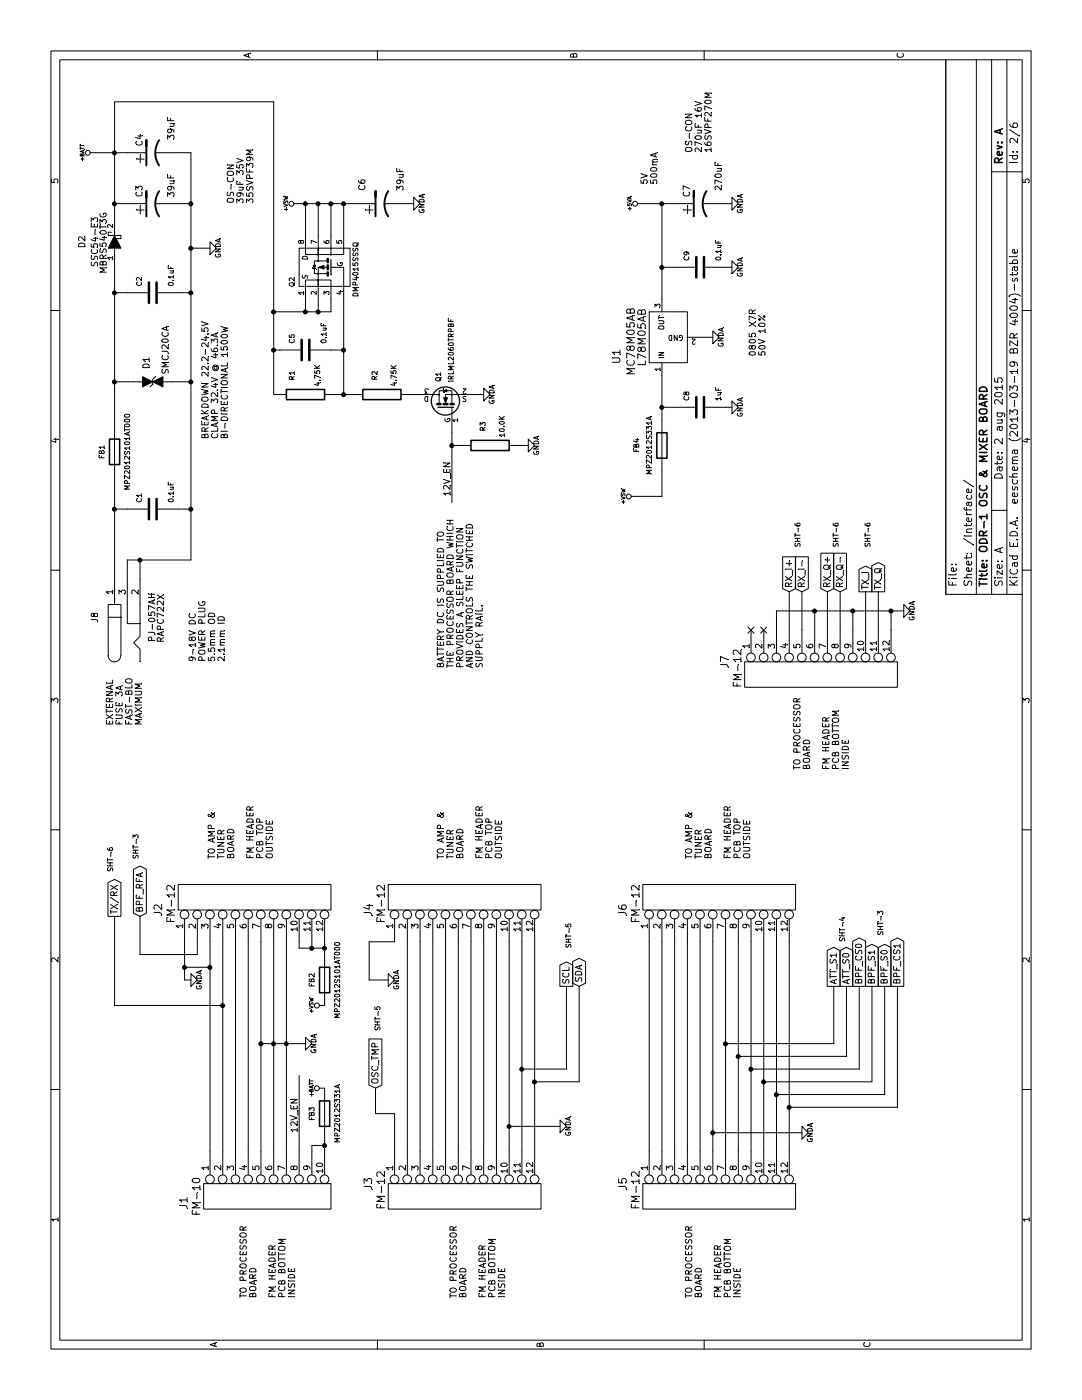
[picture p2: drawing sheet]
EESchema Schematic File Version 2  date 8/2/2015 7:43:02 AM
LIBS:power
LIBS:device
LIBS:transistors
LIBS:conn
LIBS:linear
LIBS:regul
LIBS:74xx
LIBS:cmos4000
LIBS:adc-dac
LIBS:memory
LIBS:xilinx
LIBS:microcontrollers
LIBS:dsp
LIBS:microchip
LIBS:analog_switches
LIBS:motorola
LIBS:texas
LIBS:intel
LIBS:audio
LIBS:interface
LIBS:digital-audio
LIBS:philips
LIBS:display
LIBS:cypress
LIBS:siliconi
LIBS:opto
LIBS:atmel
LIBS:contrib
LIBS:valves
LIBS:OSC_Mixer_Board-cache
EELAYER 27 0
EELAYER END
$Descr A 11000 8500
encoding utf-8
Sheet 2 6
Title "ODR-1 OSC & MIXER BOARD"
Date "2 aug 2015"
Rev "A"
Comp ""
Comment1 ""
Comment2 ""
Comment3 ""
Comment4 ""
$EndDescr
$Comp
L L78M05AB U1
U 1 1
P 8350 5250
F 0 "U1" H 8200 5650 60  0000 C CNN
F 1 "L78M05AB" H 8350 5450 60  0000 C CNN
F 2 "~" H 8350 5250 60  0000 C CNN
F 3 "~" H 8350 5250 60  0000 C CNN
	1    8350 5250
	1    0    0    -1  
$EndComp
Text Notes 8050 5000 0    60   ~ 0
MC78M05AB
$Comp
L GNDA #PWR01
U 1 1
P 8350 5600
F 0 "#PWR01" H 8350 5600 40  0001 C CNN
F 1 "GNDA" H 8350 5530 40  0000 C CNN
F 2 "~" H 8350 5600 60  0000 C CNN
F 3 "~" H 8350 5600 60  0000 C CNN
	1    8350 5600
	1    0    0    -1  
$EndComp
$Comp
L C C9
U 1 1
P 8900 5500
F 0 "C9" H 8950 5600 40  0000 L CNN
F 1 "0.1uF" H 8950 5350 40  0000 L CNN
F 2 "~" H 8938 5350 30  0000 C CNN
F 3 "~" H 8900 5500 60  0000 C CNN
	1    8900 5500
	1    0    0    -1  
$EndComp
$Comp
L C C8
U 1 1
P 7800 5500
F 0 "C8" H 7850 5600 40  0000 L CNN
F 1 "1uF" H 7850 5350 40  0000 L CNN
F 2 "~" H 7838 5350 30  0000 C CNN
F 3 "~" H 7800 5500 60  0000 C CNN
	1    7800 5500
	1    0    0    -1  
$EndComp
$Comp
L +5VA #PWR02
U 1 1
P 9400 5050
F 0 "#PWR02" H 9400 5180 20  0001 C CNN
F 1 "+5VA" H 9400 5150 30  0000 C CNN
F 2 "~" H 9400 5050 60  0000 C CNN
F 3 "~" H 9400 5050 60  0000 C CNN
	1    9400 5050
	1    0    0    -1  
$EndComp
$Comp
L GNDA #PWR03
U 1 1
P 8900 5750
F 0 "#PWR03" H 8900 5750 40  0001 C CNN
F 1 "GNDA" H 8900 5680 40  0000 C CNN
F 2 "~" H 8900 5750 60  0000 C CNN
F 3 "~" H 8900 5750 60  0000 C CNN
	1    8900 5750
	1    0    0    -1  
$EndComp
$Comp
L GNDA #PWR04
U 1 1
P 7800 5750
F 0 "#PWR04" H 7800 5750 40  0001 C CNN
F 1 "GNDA" H 7800 5680 40  0000 C CNN
F 2 "~" H 7800 5750 60  0000 C CNN
F 3 "~" H 7800 5750 60  0000 C CNN
	1    7800 5750
	1    0    0    -1  
$EndComp
Text GLabel 6350 6200 2    50   Input ~ 0
RX_I+
Text GLabel 6350 6300 2    50   Input ~ 0
RX_I-
Text GLabel 6350 6500 2    50   Input ~ 0
RX_Q+
Text GLabel 6350 6600 2    50   Input ~ 0
RX_Q-
Text GLabel 6350 6800 2    50   Output ~ 0
TX_I
Text GLabel 6350 6900 2    50   Output ~ 0
TX_Q
Text Notes 6700 6300 0    40   ~ 0
SHT-6
Text Notes 6700 6850 0    40   ~ 0
SHT-6
$Comp
L GNDA #PWR05
U 1 1
P 6200 7100
F 0 "#PWR05" H 6200 7100 40  0001 C CNN
F 1 "GNDA" H 6200 7030 40  0000 C CNN
F 2 "~" H 6200 7100 60  0000 C CNN
F 3 "~" H 6200 7100 60  0000 C CNN
	1    6200 7100
	1    0    0    -1  
$EndComp
Text Notes 6700 6600 0    40   ~ 0
SHT-6
$Comp
L GNDA #PWR06
U 1 1
P 9050 1650
F 0 "#PWR06" H 9050 1650 40  0001 C CNN
F 1 "GNDA" H 9050 1580 40  0000 C CNN
F 2 "~" H 9050 1650 60  0000 C CNN
F 3 "~" H 9050 1650 60  0000 C CNN
	1    9050 1650
	1    0    0    -1  
$EndComp
$Comp
L C C1
U 1 1
P 7000 1200
F 0 "C1" H 7050 1300 40  0000 L CNN
F 1 "0.1uF" H 7050 1050 40  0000 L CNN
F 2 "~" H 7038 1050 30  0000 C CNN
F 3 "~" H 7000 1200 60  0000 C CNN
	1    7000 1200
	1    0    0    -1  
$EndComp
$Comp
L C C2
U 1 1
P 8700 1200
F 0 "C2" H 8750 1300 40  0000 L CNN
F 1 "0.1uF" H 8750 1050 40  0000 L CNN
F 2 "~" H 8738 1050 30  0000 C CNN
F 3 "~" H 8700 1200 60  0000 C CNN
	1    8700 1200
	1    0    0    -1  
$EndComp
$Comp
L DIODESCH D2
U 1 1
P 9100 900
F 0 "D2" H 9100 1150 50  0000 C CNN
F 1 "SSC54-E3" H 9100 1050 50  0000 C CNN
F 2 "~" H 9100 900 60  0000 C CNN
F 3 "~" H 9100 900 60  0000 C CNN
	1    9100 900 
	1    0    0    -1  
$EndComp
$Comp
L CP1 C3
U 1 1
P 9400 1200
F 0 "C3" H 9450 1300 50  0000 L CNN
F 1 "39uF" H 9450 1050 50  0000 L CNN
F 2 "~" H 9400 1200 60  0000 C CNN
F 3 "~" H 9400 1200 60  0000 C CNN
	1    9400 1200
	1    0    0    -1  
$EndComp
$Comp
L CP1 C4
U 1 1
P 9800 1200
F 0 "C4" H 9850 1300 50  0000 L CNN
F 1 "39uF" H 9900 1050 50  0000 L CNN
F 2 "~" H 9800 1200 60  0000 C CNN
F 3 "~" H 9800 1200 60  0000 C CNN
	1    9800 1200
	1    0    0    -1  
$EndComp
$Comp
L BEAD FB1
U 1 1
P 7450 900
F 0 "FB1" V 7550 900 40  0000 C CNN
F 1 "MPZ2012S101AT000" V 7350 900 40  0000 C CNN
F 2 "~" V 7380 950 30  0000 C CNN
F 3 "~" H 7450 950 30  0000 C CNN
	1    7450 900 
	0    -1   -1   0   
$EndComp
Text GLabel 3800 900  2    50   Output ~ 0
TX/RX
Text Notes 4150 900  0    40   ~ 0
SHT-6
Text GLabel 3250 4450 2    50   Output ~ 0
SCL
Text GLabel 3250 4550 2    50   BiDi ~ 0
SDA
Text GLabel 2450 2950 2    50   Input ~ 0
OSC_TMP
Text Notes 2900 3000 0    40   ~ 0
SHT-5
Text Notes 3550 4500 0    40   ~ 0
SHT-5
Text GLabel 3800 1100 2    50   BiDi ~ 0
BPF_RFA
Text Notes 4250 1100 0    40   ~ 0
SHT-3
Text GLabel 3250 6750 2    50   Output ~ 0
BPF_CS0
Text GLabel 3250 7050 2    50   Output ~ 0
BPF_CS1
Text GLabel 3250 6950 2    50   Output ~ 0
BPF_S0
Text GLabel 3250 6850 2    50   Output ~ 0
BPF_S1
Text Notes 3650 6950 0    40   ~ 0
SHT-3
Text GLabel 3250 6650 2    50   Output ~ 0
ATT_S0
Text GLabel 3250 6550 2    50   Output ~ 0
ATT_S1
Text Notes 3600 6650 0    40   ~ 0
SHT-4
$Comp
L GNDA #PWR07
U 1 1
P 2100 6300
F 0 "#PWR07" H 2100 6300 40  0001 C CNN
F 1 "GNDA" H 2100 6230 40  0000 C CNN
F 2 "~" H 2100 6300 60  0000 C CNN
F 3 "~" H 2100 6300 60  0000 C CNN
	1    2100 6300
	1    0    0    -1  
$EndComp
Text Notes 800  1950 0    50   ~ 0
TO PROCESSOR\nBOARD\n\nFM HEADER\nPCB BOTTOM\nINSIDE
Text Notes 4250 1700 0    50   ~ 0
TO AMP &\nTUNER\nBOARD\n\nFM HEADER\nPCB TOP\nOUTSIDE
$Comp
L BEAD FB2
U 1 1
P 3300 2550
F 0 "FB2" V 3400 2550 40  0000 C CNN
F 1 "MPZ2012S101AT000" V 3200 2550 40  0000 C CNN
F 2 "~" V 3230 2600 30  0000 C CNN
F 3 "~" H 3300 2600 30  0000 C CNN
	1    3300 2550
	0    -1   -1   0   
$EndComp
$Comp
L BEAD FB3
U 1 1
P 2250 2550
F 0 "FB3" V 2350 2550 40  0000 C CNN
F 1 "MPZ2012S331A" V 2150 2550 40  0000 C CNN
F 2 "~" V 2180 2600 30  0000 C CNN
F 3 "~" H 2250 2600 30  0000 C CNN
	1    2250 2550
	0    -1   -1   0   
$EndComp
$Comp
L GNDA #PWR08
U 1 1
P 2800 2400
F 0 "#PWR08" H 2800 2400 40  0001 C CNN
F 1 "GNDA" H 2800 2330 40  0000 C CNN
F 2 "~" H 2800 2400 60  0000 C CNN
F 3 "~" H 2800 2400 60  0000 C CNN
	1    2800 2400
	1    0    0    -1  
$EndComp
Text Notes 800  3600 0    50   ~ 0
TO PROCESSOR\nBOARD\n\nFM HEADER\nPCB BOTTOM\nINSIDE
Text Notes 800  5450 0    50   ~ 0
TO PROCESSOR\nBOARD\n\nFM HEADER\nPCB BOTTOM\nINSIDE
Text Notes 4250 3500 0    50   ~ 0
TO AMP &\nTUNER\nBOARD\n\nFM HEADER\nPCB TOP\nOUTSIDE
$Comp
L CONN_12 J2
U 1 1
P 3950 2000
F 0 "J2" H 3850 2750 60  0000 C CNN
F 1 "FM-12" H 3900 2650 60  0000 C CNN
F 2 "~" H 3950 2000 60  0000 C CNN
F 3 "~" H 3950 2000 60  0000 C CNN
	1    3950 2000
	1    0    0    -1  
$EndComp
$Comp
L CONN_12 J3
U 1 1
P 1600 3650
F 0 "J3" H 1500 4400 60  0000 C CNN
F 1 "FM-12" H 1550 4300 60  0000 C CNN
F 2 "~" H 1600 3650 60  0000 C CNN
F 3 "~" H 1600 3650 60  0000 C CNN
	1    1600 3650
	-1   0    0    -1  
$EndComp
$Comp
L CONN_12 J4
U 1 1
P 3950 3650
F 0 "J4" H 3850 4400 60  0000 C CNN
F 1 "FM-12" H 3900 4300 60  0000 C CNN
F 2 "~" H 3950 3650 60  0000 C CNN
F 3 "~" H 3950 3650 60  0000 C CNN
	1    3950 3650
	1    0    0    -1  
$EndComp
$Comp
L CONN_12 J5
U 1 1
P 1600 5650
F 0 "J5" H 1500 6400 60  0000 C CNN
F 1 "FM-12" H 1550 6300 60  0000 C CNN
F 2 "~" H 1600 5650 60  0000 C CNN
F 3 "~" H 1600 5650 60  0000 C CNN
	1    1600 5650
	-1   0    0    -1  
$EndComp
$Comp
L CONN_12 J7
U 1 1
P 5700 6450
F 0 "J7" H 5600 7200 60  0000 C CNN
F 1 "FM-12" H 5650 7100 60  0000 C CNN
F 2 "~" H 5700 6450 60  0000 C CNN
F 3 "~" H 5700 6450 60  0000 C CNN
	1    5700 6450
	-1   0    0    -1  
$EndComp
NoConn ~ 6050 6000
NoConn ~ 6050 5900
Text Notes 4950 6300 0    50   ~ 0
TO PROCESSOR\nBOARD\n\nFM HEADER\nPCB BOTTOM\nINSIDE
Text Label 2100 2350 0    50   ~ 0
12V_EN
Text Notes 5800 1550 0    50   ~ 0
9-18V DC\nPOWER PLUG\n5.5mm OD\n2.1mm ID
$Comp
L IRLML2060TRPBF Q1
U 1 1
P 7800 3500
F 0 "Q1" H 8000 3550 40  0000 L CNN
F 1 "IRLML2060TRPBF" H 8500 3450 40  0000 R CNN
F 2 "SOT-23" H 7670 3602 29  0001 C CNN
F 3 "~" H 7800 3500 60  0000 C CNN
	1    7800 3500
	1    0    0    -1  
$EndComp
$Comp
L DMP4015SSSQ Q2
U 1 1
P 8900 2550
F 0 "Q2" H 8825 2800 40  0000 R CNN
F 1 "DMP4015SSSQ" H 9100 2300 40  0000 R CNN
F 2 "SO-8" H 9000 2800 29  0001 C CNN
F 3 "~" V 8900 2500 60  0000 C CNN
	1    8900 2550
	1    0    0    -1  
$EndComp
$Comp
L R R3
U 1 1
P 7500 3850
F 0 "R3" H 7650 3900 40  0000 C CNN
F 1 "10.0K" H 7650 3750 40  0000 C CNN
F 2 "~" V 7430 3850 30  0000 C CNN
F 3 "~" H 7500 3850 30  0000 C CNN
	1    7500 3850
	1    0    0    -1  
$EndComp
$Comp
L GNDA #PWR09
U 1 1
P 7900 3800
F 0 "#PWR09" H 7900 3800 40  0001 C CNN
F 1 "GNDA" H 7900 3730 40  0000 C CNN
F 2 "~" H 7900 3800 60  0000 C CNN
F 3 "~" H 7900 3800 60  0000 C CNN
	1    7900 3800
	1    0    0    -1  
$EndComp
$Comp
L GNDA #PWR010
U 1 1
P 7500 4150
F 0 "#PWR010" H 7500 4150 40  0001 C CNN
F 1 "GNDA" H 7500 4080 40  0000 C CNN
F 2 "~" H 7500 4150 60  0000 C CNN
F 3 "~" H 7500 4150 60  0000 C CNN
	1    7500 4150
	1    0    0    -1  
$EndComp
Text Label 7100 3550 0    50   ~ 0
12V_EN
Wire Wire Line
	8350 5600 8350 5500
Wire Wire Line
	8650 5200 9400 5200
Connection ~ 8900 5200
Wire Wire Line
	7800 5750 7800 5700
Wire Wire Line
	8900 5750 8900 5700
Wire Wire Line
	7800 5200 7800 5300
Wire Wire Line
	7700 5200 8050 5200
Wire Wire Line
	6050 6200 6350 6200
Wire Wire Line
	6050 6300 6350 6300
Wire Wire Line
	6050 6500 6350 6500
Wire Wire Line
	6050 6600 6350 6600
Wire Wire Line
	6050 6800 6350 6800
Wire Wire Line
	6050 6900 6350 6900
Wire Wire Line
	6050 6100 6200 6100
Wire Wire Line
	6200 6100 6200 7100
Wire Wire Line
	6050 6400 6200 6400
Connection ~ 6200 6400
Wire Wire Line
	6050 6700 6200 6700
Connection ~ 6200 6700
Wire Wire Line
	6050 7000 6200 7000
Connection ~ 6200 7000
Wire Wire Line
	6450 900  7250 900 
Wire Wire Line
	7000 900  7000 1000
Wire Wire Line
	7000 1400 7000 1500
Wire Wire Line
	6600 1500 9800 1500
Wire Wire Line
	9400 900  9400 1000
Wire Wire Line
	9300 900  10200 900 
Wire Wire Line
	9800 750  9800 1000
Connection ~ 9400 900 
Wire Wire Line
	8700 900  8700 1000
Connection ~ 8700 900 
Wire Wire Line
	8700 1500 8700 1400
Wire Wire Line
	9400 1500 9400 1400
Connection ~ 8700 1500
Wire Wire Line
	9800 1500 9800 1400
Connection ~ 9400 1500
Wire Wire Line
	7650 900  8900 900 
Wire Wire Line
	9050 1650 9050 1500
Connection ~ 9050 1500
Connection ~ 7000 900 
Connection ~ 7000 1500
Wire Wire Line
	1950 3500 3600 3500
Wire Wire Line
	1950 3600 3600 3600
Wire Wire Line
	1950 3700 3600 3700
Wire Wire Line
	1950 3800 3600 3800
Wire Wire Line
	1950 3900 3600 3900
Wire Wire Line
	1950 4000 3600 4000
Wire Wire Line
	1950 4100 3600 4100
Wire Wire Line
	1950 4200 3600 4200
Wire Wire Line
	1950 5300 3600 5300
Wire Wire Line
	1950 6200 3600 6200
Wire Wire Line
	2800 6550 3250 6550
Wire Wire Line
	2700 6650 3250 6650
Wire Wire Line
	2600 6750 3250 6750
Wire Wire Line
	2500 6850 3250 6850
Wire Wire Line
	2300 7050 3250 7050
Wire Wire Line
	1950 3400 3600 3400
Wire Wire Line
	1950 3300 3600 3300
Wire Wire Line
	1950 3200 3600 3200
Wire Wire Line
	1950 2350 2550 2350
Connection ~ 9800 900 
Connection ~ 7800 5200
Wire Wire Line
	8550 2600 8650 2600
Wire Wire Line
	8550 2150 8550 2600
Wire Wire Line
	8550 2400 8650 2400
Wire Wire Line
	8650 2500 8550 2500
Connection ~ 8550 2500
Connection ~ 8550 2400
Wire Wire Line
	7900 3800 7900 3700
Wire Wire Line
	7500 4150 7500 4100
Wire Wire Line
	7500 3600 7500 3550
Wire Wire Line
	7050 3550 7600 3550
Wire Wire Line
	7900 3300 7900 3250
Connection ~ 7500 3550
Connection ~ 8250 2700
Wire Wire Line
	7900 2650 7900 2750
Connection ~ 7900 2700
Wire Wire Line
	7900 2700 8650 2700
Wire Wire Line
	8250 2700 8250 2600
$Comp
L R R1
U 1 1
P 7900 2400
F 0 "R1" H 8050 2500 40  0000 C CNN
F 1 "4.75K" H 8050 2300 40  0000 C CNN
F 2 "~" V 7830 2400 30  0000 C CNN
F 3 "~" H 7900 2400 30  0000 C CNN
	1    7900 2400
	1    0    0    -1  
$EndComp
$Comp
L R R2
U 1 1
P 7900 3000
F 0 "R2" H 8050 3050 40  0000 C CNN
F 1 "4.75K" H 8050 2900 40  0000 C CNN
F 2 "~" V 7830 3000 30  0000 C CNN
F 3 "~" H 7900 3000 30  0000 C CNN
	1    7900 3000
	1    0    0    -1  
$EndComp
$Comp
L C C5
U 1 1
P 8250 2400
F 0 "C5" H 8300 2500 40  0000 L CNN
F 1 "0.1uF" H 8300 2250 40  0000 L CNN
F 2 "~" H 8288 2250 30  0000 C CNN
F 3 "~" H 8250 2400 60  0000 C CNN
	1    8250 2400
	1    0    0    -1  
$EndComp
Wire Wire Line
	7900 2150 10200 2150
Wire Wire Line
	8250 2200 8250 2150
Connection ~ 8250 2150
$Comp
L CP1 C6
U 1 1
P 9400 3000
F 0 "C6" H 9500 3150 50  0000 L CNN
F 1 "39uF" H 9500 2850 50  0000 L CNN
F 2 "~" H 9400 3000 60  0000 C CNN
F 3 "~" H 9400 3000 60  0000 C CNN
	1    9400 3000
	1    0    0    -1  
$EndComp
$Comp
L CP1 C7
U 1 1
P 9400 5500
F 0 "C7" H 9450 5600 50  0000 L CNN
F 1 "270uF" H 9500 5350 50  0000 L CNN
F 2 "~" H 9400 5500 60  0000 C CNN
F 3 "~" H 9400 5500 60  0000 C CNN
	1    9400 5500
	1    0    0    -1  
$EndComp
Wire Wire Line
	9400 2350 9400 2800
Wire Wire Line
	9150 2500 9400 2500
Connection ~ 9400 2500
Wire Wire Line
	9150 2600 9400 2600
Connection ~ 9400 2600
Connection ~ 9400 2700
Wire Wire Line
	9400 2400 9150 2400
$Comp
L GNDA #PWR011
U 1 1
P 9400 3250
F 0 "#PWR011" H 9400 3250 40  0001 C CNN
F 1 "GNDA" H 9400 3180 40  0000 C CNN
F 2 "~" H 9400 3250 60  0000 C CNN
F 3 "~" H 9400 3250 60  0000 C CNN
	1    9400 3250
	1    0    0    -1  
$EndComp
Wire Wire Line
	9400 3200 9400 3250
Wire Wire Line
	10200 2150 10200 900 
Connection ~ 8550 2150
Text Notes 5750 3500 0    50   ~ 0
BATTERY DC IS SUPPLIED TO\nTHE PROCESSOR BOARD WHICH\nPROVIDES A SLEEP FUNCTION\nAND CONTROLS THE SWITCHED\nSUPPLY RAIL.\n
$Comp
L +BATT #PWR012
U 1 1
P 9800 750
F 0 "#PWR012" H 9800 700 20  0001 C CNN
F 1 "+BATT" H 9800 850 30  0000 C CNN
F 2 "~" H 9800 750 60  0000 C CNN
F 3 "~" H 9800 750 60  0000 C CNN
	1    9800 750 
	1    0    0    -1  
$EndComp
$Comp
L +BATT #PWR013
U 1 1
P 2450 2550
F 0 "#PWR013" H 2450 2500 20  0001 C CNN
F 1 "+BATT" H 2450 2650 30  0000 C CNN
F 2 "~" H 2450 2550 60  0000 C CNN
F 3 "~" H 2450 2550 60  0000 C CNN
	1    2450 2550
	1    0    0    -1  
$EndComp
$Comp
L SMCJ18CA D1
U 1 1
P 8000 1200
F 0 "D1" V 8050 1050 50  0000 C CNN
F 1 "SMCJ20CA" V 7900 950 50  0000 C CNN
F 2 "~" H 7960 1200 60  0000 C CNN
F 3 "~" H 7960 1200 60  0000 C CNN
	1    8000 1200
	0    -1   -1   0   
$EndComp
Wire Wire Line
	8000 1050 8000 900 
Connection ~ 8000 900 
Wire Wire Line
	8000 1350 8000 1500
Connection ~ 8000 1500
$Comp
L BARREL_JACK J8
U 1 1
P 6150 1000
F 0 "J8" H 6150 1250 50  0000 C CNN
F 1 "PJ-057AH" H 6150 800 50  0000 C CNN
F 2 "~" H 6150 1000 60  0000 C CNN
F 3 "~" H 6150 1000 60  0000 C CNN
	1    6150 1000
	1    0    0    -1  
$EndComp
Wire Wire Line
	6450 1000 6600 1000
Wire Wire Line
	6600 1000 6600 1500
Wire Wire Line
	6600 1100 6450 1100
Connection ~ 6600 1100
Text Notes 5950 1300 0    50   ~ 0
RAPC722X
$Comp
L BEAD FB4
U 1 1
P 7500 5200
F 0 "FB4" V 7700 5200 40  0000 C CNN
F 1 "MPZ2012S331A" V 7600 5200 40  0000 C CNN
F 2 "~" V 7430 5250 30  0000 C CNN
F 3 "~" H 7500 5250 30  0000 C CNN
	1    7500 5200
	0    -1   -1   0   
$EndComp
Wire Wire Line
	7300 5200 7100 5200
Wire Wire Line
	7100 5200 7100 5000
Text Notes 8850 850  0    50   ~ 0
MBRS540T3G
$Comp
L CONN_10 J1
U 1 1
P 1600 2100
F 0 "J1" H 1650 2750 60  0000 C CNN
F 1 "FM-10" H 1600 2650 60  0000 C CNN
F 2 "~" H 1600 2100 60  0000 C CNN
F 3 "~" H 1600 2100 60  0000 C CNN
	1    1600 2100
	-1   0    0    -1  
$EndComp
$Comp
L GNDA #PWR014
U 1 1
P 3300 1500
F 0 "#PWR014" H 3300 1500 40  0001 C CNN
F 1 "GNDA" H 3300 1430 40  0000 C CNN
F 2 "~" H 3300 1500 60  0000 C CNN
F 3 "~" H 3300 1500 60  0000 C CNN
	1    3300 1500
	1    0    0    -1  
$EndComp
Wire Wire Line
	3600 2350 3550 2350
Wire Wire Line
	3550 2350 3550 2550
Wire Wire Line
	3600 2450 3550 2450
Connection ~ 3550 2450
Connection ~ 3550 2550
Wire Wire Line
	1950 2450 2000 2450
Wire Wire Line
	2000 2450 2000 2550
Wire Wire Line
	1950 2550 2050 2550
Connection ~ 2000 2550
Wire Wire Line
	3500 2550 3600 2550
Wire Wire Line
	1950 2250 3600 2250
Wire Wire Line
	1950 2150 3600 2150
Wire Wire Line
	1950 2050 3600 2050
Wire Wire Line
	2800 2050 2800 2400
Connection ~ 2800 2250
Connection ~ 2800 2150
Connection ~ 2800 2050
Wire Wire Line
	1950 1950 3600 1950
Wire Wire Line
	1950 1850 3600 1850
Wire Wire Line
	1950 1750 3600 1750
Wire Wire Line
	1950 1650 3600 1650
Wire Wire Line
	3800 1100 3500 1100
Wire Wire Line
	3500 1100 3500 1550
Wire Wire Line
	3500 1550 3600 1550
Wire Wire Line
	3300 1450 3600 1450
Wire Wire Line
	3400 1450 3400 1650
Connection ~ 3400 1650
Wire Wire Line
	3300 1500 3300 1450
Connection ~ 3400 1450
Wire Wire Line
	3100 1750 3100 900 
Wire Wire Line
	3100 900  3800 900 
Connection ~ 3100 1750
Text Notes 9400 1850 0    50   ~ 0
OS-CON\n39uF 35V\n35SVPF39M
Text Notes 8200 5950 0    50   ~ 0
0805 X7R\n50V 10%
Text Notes 9550 5100 0    50   ~ 0
5V\n500mA
Text Notes 7550 1650 0    50   ~ 0
BREAKDOWN 22.2-24.5V\nCLAMP 32.4V @ 46.3A\nBI-DIRECTIONAL 1500W
Text Notes 5300 900  0    50   ~ 0
EXTERNAL\nFUSE 3A\nFAST-BLO\nMAXIMUM
$Comp
L +VSW #PWR015
U 1 1
P 9400 2350
F 0 "#PWR015" H 9400 2300 20  0001 C CNN
F 1 "+VSW" H 9400 2450 30  0000 C CNN
F 2 "~" H 9400 2350 60  0000 C CNN
F 3 "~" H 9400 2350 60  0000 C CNN
	1    9400 2350
	1    0    0    -1  
$EndComp
$Comp
L +VSW #PWR016
U 1 1
P 7100 5000
F 0 "#PWR016" H 7100 4950 20  0001 C CNN
F 1 "+VSW" H 7100 5100 30  0000 C CNN
F 2 "~" H 7100 5000 60  0000 C CNN
F 3 "~" H 7100 5000 60  0000 C CNN
	1    7100 5000
	1    0    0    -1  
$EndComp
$Comp
L +VSW #PWR017
U 1 1
P 3100 2550
F 0 "#PWR017" H 3100 2500 20  0001 C CNN
F 1 "+VSW" H 3100 2650 30  0000 C CNN
F 2 "~" H 3100 2550 60  0000 C CNN
F 3 "~" H 3100 2550 60  0000 C CNN
	1    3100 2550
	1    0    0    -1  
$EndComp
$Comp
L GNDA #PWR018
U 1 1
P 9400 5750
F 0 "#PWR018" H 9400 5750 40  0001 C CNN
F 1 "GNDA" H 9400 5680 40  0000 C CNN
F 2 "~" H 9400 5750 60  0000 C CNN
F 3 "~" H 9400 5750 60  0000 C CNN
	1    9400 5750
	1    0    0    -1  
$EndComp
Wire Wire Line
	9400 5050 9400 5300
Connection ~ 9400 5200
Wire Wire Line
	8900 5200 8900 5300
Wire Wire Line
	9400 5700 9400 5750
Text Notes 9800 5450 0    50   ~ 0
OS-CON\n270uF 16V\n16SVPF270M
Connection ~ 9400 2400
Wire Wire Line
	9150 2700 9400 2700
$Comp
L CONN_12 J6
U 1 1
P 3950 5650
F 0 "J6" H 3850 6400 60  0000 C CNN
F 1 "FM-12" H 3900 6300 60  0000 C CNN
F 2 "~" H 3950 5650 60  0000 C CNN
F 3 "~" H 3950 5650 60  0000 C CNN
	1    3950 5650
	1    0    0    -1  
$EndComp
Wire Wire Line
	1950 5400 3600 5400
Wire Wire Line
	1950 5500 3600 5500
Wire Wire Line
	1950 5600 3600 5600
Wire Wire Line
	1950 5700 3600 5700
Wire Wire Line
	1950 5800 3600 5800
Wire Wire Line
	1950 5900 3600 5900
Wire Wire Line
	1950 6100 3600 6100
Text Notes 4250 5450 0    50   ~ 0
TO AMP &\nTUNER\nBOARD\n\nFM HEADER\nPCB TOP\nOUTSIDE
Wire Wire Line
	1950 5200 3600 5200
Wire Wire Line
	1950 6000 3600 6000
Wire Wire Line
	2300 7050 2300 6200
Connection ~ 2300 6200
Wire Wire Line
	2400 6950 2400 6100
Connection ~ 2400 6100
Wire Wire Line
	2500 6850 2500 6000
Connection ~ 2500 6000
Wire Wire Line
	2600 6750 2600 5900
Connection ~ 2600 5900
Wire Wire Line
	2700 6650 2700 5800
Connection ~ 2700 5800
Wire Wire Line
	2800 6550 2800 5700
Connection ~ 2800 5700
Wire Wire Line
	3250 6950 2400 6950
Wire Wire Line
	2450 2950 2250 2950
Wire Wire Line
	2250 2950 2250 3100
Wire Wire Line
	2250 3100 1950 3100
Wire Wire Line
	1950 5100 3600 5100
Wire Wire Line
	3250 4550 2500 4550
Wire Wire Line
	2500 4550 2500 4200
Connection ~ 2500 4200
Wire Wire Line
	3250 4450 2600 4450
Wire Wire Line
	2600 4450 2600 4100
Connection ~ 2600 4100
$Comp
L GNDA #PWR019
U 1 1
P 2150 4400
F 0 "#PWR019" H 2150 4400 40  0001 C CNN
F 1 "GNDA" H 2150 4330 40  0000 C CNN
F 2 "~" H 2150 4400 60  0000 C CNN
F 3 "~" H 2150 4400 60  0000 C CNN
	1    2150 4400
	1    0    0    -1  
$EndComp
Wire Wire Line
	2150 4400 2150 4000
Connection ~ 2150 4000
$Comp
L GNDA #PWR020
U 1 1
P 3300 3050
F 0 "#PWR020" H 3300 3050 40  0001 C CNN
F 1 "GNDA" H 3300 2980 40  0000 C CNN
F 2 "~" H 3300 3050 60  0000 C CNN
F 3 "~" H 3300 3050 60  0000 C CNN
	1    3300 3050
	1    0    0    -1  
$EndComp
Wire Wire Line
	3600 3100 3600 2900
Wire Wire Line
	3600 2900 3300 2900
Wire Wire Line
	3300 2900 3300 3050
Wire Wire Line
	2100 6300 2100 5600
Connection ~ 2100 5600
$EndSCHEMATC
